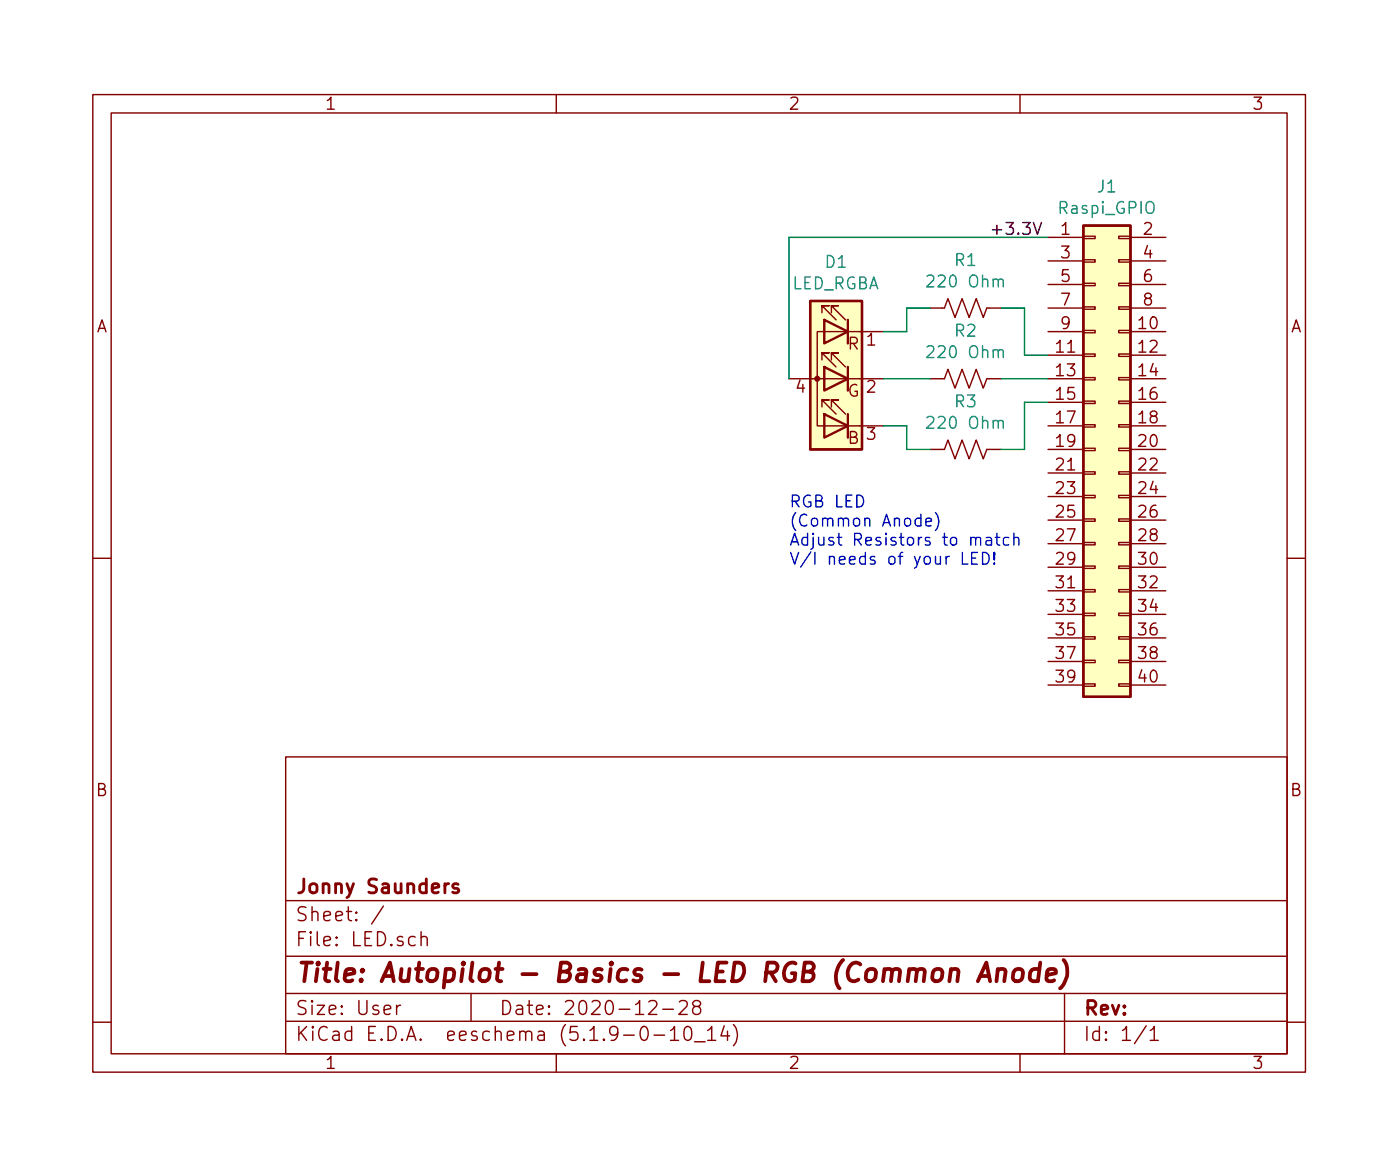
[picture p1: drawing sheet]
<svg xmlns="http://www.w3.org/2000/svg" width="151mm" height="126mm" viewBox="0 0 151 126" stroke-linecap="round" stroke-linejoin="round" font-family="sans-serif">
<g fill="none" stroke="#840000" stroke-width=".15">
<path d="M10 10.2h130.8v105.4h-130.8zM12 12.2h126.8v101.4h-126.8zM60 10.2v2M110 10.2v2M88.6 38.8v-.8h.8h-.8l1.6 1.6M88.6 33.7v-.7h.8h-.8l1.6 1.5M88.9 39.6v2.5zM88.9 39.6h.1M88.9 34.5v2.5zM88.9 34.5h.1M89.7 38.8v-.8h.7h-.7l1.5 1.6M89.7 33.7v-.7h.7h-.7l1.5 1.5"/>
<path d="M91.4 39.6v2.5M91.4 34.5v2.5M95.2 35.7h-7.1v10.2h7.1M100.3 33.2h1.6l.3-1 .8 2 .8-2 .7 2 .8-2 .7 2 .4-1h1.5M113 25.6h3.8M113 35.7h3.8M113 38.3h3.8M113 28.1h3.8M113 30.7h3.8M113 33.2h3.8M116.8 38.2h1.3v.2h-1.3zM116.8 35.6h1.3v.3h-1.3z"/>
<path d="M116.8 33.1h1.3v.2h-1.3zM116.8 30.5h1.3v.3h-1.3zM116.8 28h1.3v.3h-1.3zM116.8 25.5h1.3v.2h-1.3zM120.6 38.2h1.3v.2h-1.3zM120.6 35.6h1.3v.3h-1.3zM120.6 33.1h1.3v.2h-1.3zM120.6 30.5h1.3v.3h-1.3zM120.6 28h1.3v.3h-1.3zM120.6 25.5h1.3v.2h-1.3zM121.9 25.6h3.8M121.9 35.7h3.8"/>
<path d="M121.9 38.3h3.8M121.9 28.1h3.8M121.9 30.7h3.8M121.9 33.2h3.8M85.1 40.8h10.1M88.6 43.9v-.8h.8h-.8l1.6 1.5M89.7 43.9v-.8h.7h-.7l1.5 1.5M100.3 40.8h1.6l.3-1 .8 2 .8-2 .7 2 .8-2 .7 2 .4-1h1.5M100.3 48.4h1.6l.3-1 .8 2.1 .8-2.1 .7 2.1 .8-2.1 .7 2.1 .4-1.1h1.5M113 40.8h3.8M113 43.4h3.8M113 45.9h3.8"/>
<path d="M113 48.4h3.8M113 51h3.8M113 53.5h3.8M113 56.1h3.8M113 58.6h3.8M116.8 53.4h1.3v.3h-1.3zM116.8 55.9h1.3v.3h-1.3zM116.8 58.5h1.3v.2h-1.3zM116.8 50.9h1.3v.2h-1.3zM116.8 45.8h1.3v.2h-1.3zM116.8 43.2h1.3v.3h-1.3zM116.8 40.7h1.3v.3h-1.3z"/>
<path d="M116.8 48.3h1.3v.3h-1.3zM120.6 53.4h1.3v.3h-1.3zM120.6 55.9h1.3v.3h-1.3zM120.6 58.5h1.3v.2h-1.3zM120.6 50.9h1.3v.2h-1.3zM120.6 45.8h1.3v.2h-1.3zM120.6 43.2h1.3v.3h-1.3zM120.6 40.7h1.3v.3h-1.3zM120.6 48.3h1.3v.3h-1.3zM121.9 40.8h3.8M121.9 43.4h3.8M121.9 45.9h3.8"/>
<path d="M121.9 48.4h3.8M121.9 51h3.8M121.9 53.5h3.8M121.9 56.1h3.8M121.9 58.6h3.8M10 60.2h2M113 61.1h3.8M113 63.7h3.8M113 66.2h3.8M113 68.8h3.8M113 71.3h3.8M113 73.8h3.8"/>
<path d="M116.8 61h1.3v.3h-1.3zM116.8 63.6h1.3v.2h-1.3zM116.8 66.1h1.3v.3h-1.3zM116.8 68.6h1.3v.3h-1.3zM116.8 71.2h1.3v.2h-1.3zM116.8 73.7h1.3v.3h-1.3zM120.6 61h1.3v.3h-1.3zM120.6 63.6h1.3v.2h-1.3zM120.6 66.1h1.3v.3h-1.3zM120.6 68.6h1.3v.3h-1.3zM120.6 71.2h1.3v.2h-1.3zM120.6 73.7h1.3v.3h-1.3z"/>
<path d="M121.9 61.1h3.8M121.9 63.7h3.8M121.9 66.2h3.8M121.9 68.8h3.8M121.9 71.3h3.8M121.9 73.8h3.8M138.8 60.2h2M30.8 81.6h108v32h-108zM30.8 97.1h108M41.4 97.7l-1.3 1.9M10 110.2h2M30.8 110.1h108"/>
<path d="M30.8 107.1h108M30.8 103.1h108M42.8 108.4v1M43.2 108.4h-.3l-.1 .2M45.4 101.1a.41 .41 0 0 1 .7 .1v.7M45.4 100.4v1.5M50.8 107.1v3M60 113.6v2M70 108l.2-.1h.5a.4 .4 0 0 1 .1 .6l-.9 .9h.9M70.5 111.6h1.2M71.5 108.8h1.1M72.3 111.1l.3-.2 .1-.2v1.5"/>
<path d="M72.3 112.2h.9M73.3 108l.2-.1h.3a.41 .41 0 0 1 .3 .6l-.9 .9h.9M74 110.7a.37 .37 0 0 1 .5 .2 1.26 1.26 0 0 1-.1 1.2 .37 .37 0 0 1-.6-.2 1.3 1.3 0 0 1 .2-1.2zM74.9 112.3h1.1M75 108.5l-.3-.3 .1-.2 .2-.1a.47 .47 0 0 1 .6 .2 .35 .35 0 0 1-.3 .4h-.3a.48 .48 0 0 0-.2 .7 .48 .48 0 0 0 .8-.1l-.1-.5-.2-.1M76.3 111.1l.5-.4v1.5M76.3 112.2h.9M78.1 110.6l-.4 1.1h1M78.5 111.2v1M79.1 110.5a1.71 1.71 0 0 1 0 2.2M110 113.6v2M114.8 107.1v6.5"/>
<path d="M123.6 110.6l-1.2 1.9M124.1 111.1l.3-.2 .1-.2v1.5M124.1 112.2h.8M138.8 110.2h2"/>
</g>
<path d="M102.5 104.6a.6 .6 0 0 1 .8-.1l.1 .2-.1 1.1M105.5 105.8l.9-2 .4 2M105.7 105.2h1M107.6 104.6a.63 .63 0 0 1 .8-.1l.1 .2-.2 1.1M107.6 104.5l-.1 1.3M109.5 104.5a.51 .51 0 0 1 .8 .3v.6a.54 .54 0 0 1-.6 .4 .54 .54 0 0 1-.5-.4l.1-.6zM112.1 104.5a.68 .68 0 0 0-1 .3v.8l.3 .2h.4l.2-.1M112.2 103.8l-.3 2M112.9 105.1l1-.2-.1-.4h-.5h-.2l-.2 .2v1l.2 .1h.4l.2-.1M114.7 103.5a2.31 2.31 0 0 1-.4 3" fill="none" stroke="#840000" stroke-width=".41"/>
<path d="M49.4 95.3a.37 .37 0 0 0-.6 .2 .54 .54 0 0 0 .6 .3l.1 .2-.1 .2-.1 .1-.5-.1" fill="none" stroke="#840000" stroke-width=".3"/>
<g fill="#ffffc2" stroke="#ffffc2" stroke-width=".11">
<path d="M116.8 24.3h5.1v50.8h-5.1z"/>
<path d="M87.4 32.4h5.6v16h-5.6z"/>
</g>
<path d="M87.4 32.4h5.6v16h-5.6zM88.9 39.6l2.5 1.2-2.5 1.3zM88.9 34.5l2.5 1.2-2.5 1.3zM91.4 34.5v2.5M91.4 39.6v2.5M116.8 24.3h5.1v50.8h-5.1zM88.9 44.6l2.5 1.3-2.5 1.3zM91.4 44.6v2.6" fill="none" stroke="#840000" stroke-width=".25"/>
<circle cx="88.1" cy="40.8" r=".25" fill="#840000" stroke="#840000" stroke-width=".15"/>
<path d="M107.7 30.3a.31 .31 0 0 1 .5-.2v.8M107.7 37.9a.31 .31 0 0 1 .5-.1v.7M107.7 45.5a.31 .31 0 0 1 .5-.1v.8" fill="none" stroke="#008484" stroke-width=".15"/>
<path d="M100.3 33.2h-2.5v2.5h-2.6M107.9 33.2h2.6v5.1h2.5M113 25.6h-27.9v15.2M95.2 45.9h2.6v2.5h2.5M95.2 40.8h5.1M107.9 40.8h5.1M113 43.4h-2.5v5h-2.6" fill="none" stroke="#008400" stroke-width=".15"/>
<path d="M111.5 24l.4 1.3 .4-1.3" fill="none" stroke="#000" stroke-width=".15"/>
<g fill="none" stroke="#0000c2" stroke-width=".15">
<path d="M99.8 56.3l.7-.1-.1-.3h-.4l-.2 .1 .1 .7h.5M100.9 55.3a1.47 1.47 0 0 1 0 1.9M103.8 59.5v1.3h.6M105.2 58.1a.31 .31 0 0 1 .5-.1l.1 .8M105.4 59.5h-.6v1.3h.6M106 59.5a.65 .65 0 0 1 .7 .6 .65 .65 0 0 1-.5 .7h-.2zM106.4 58h.5v.1v.7M106.9 58.2l-.4 .1a.25 .25 0 0 0-.2 .2 .25 .25 0 0 0 .2 .3l.4-.1M107.2 59.5v.8l.1-.7-.1-.1v.1v.7M107.3 57.9h.5M107.5 57.5v1.1l.1 .1 .2 .1M108.8 58l-.4-.1-.2 .3v.3l.1 .2h.5"/>
<path d="M109.3 58.1a.3 .3 0 0 1 .6 0v.7M109.3 57.5v1.3M104.8 60.2h.4M107.2 60.7l.1 .1h-.1v-.1v.1"/>
</g>
<text font-size="2.8" fill="#840000" x="31.8" y="105.9">Title: Autopilot - Basics - LED RGB (Common Anode)</text>
<g font-size="2.1" fill="#840000">
<text x="31.8" y="99.3">Sheet: /</text>
<text x="31.8" y="96.3">Jonny Saunders</text>
<text x="31.8" y="102">File: LED.sch</text>
<text x="31.8" y="112.2">KiCad E.D.A. eeschema (5.1.9-0-10_14)</text>
<text x="31.8" y="109.4">Size: User</text>
<text x="53.8" y="109.4">Date: 2020-12-28</text>
<text x="116.8" y="109.4">Rev:</text>
<text x="116.8" y="112.2">Id: 1/1</text>
</g>
<g font-size="1.8" fill="#840000">
<text x="35" y="11.8">1</text>
<text x="85" y="11.8">2</text>
<text x="135" y="11.8">3</text>
<text x="114.5" y="25.3">1</text>
<text x="114.5" y="27.9">3</text>
<text x="123.3" y="25.3">2</text>
<text x="123.3" y="27.9">4</text>
<text x="10.4" y="35.8">A</text>
<text x="114.5" y="30.4">5</text>
<text x="114.5" y="33">7</text>
<text x="114.5" y="35.5">9</text>
<text x="122.9" y="35.5">10</text>
<text x="123.3" y="30.4">6</text>
<text x="123.3" y="33">8</text>
<text x="139.2" y="35.8">A</text>
<text x="91.4" y="37.7">R</text>
<text x="93.5" y="37.3">1</text>
<text x="114" y="38">11</text>
<text x="114" y="40.6">13</text>
<text x="122.9" y="38">12</text>
<text x="122.9" y="40.6">14</text>
<text x="85.9" y="42.4">4</text>
<text x="91.4" y="42.8">G</text>
<text x="91.4" y="47.9">B</text>
<text x="93.5" y="42.4">2</text>
<text x="93.5" y="47.4">3</text>
<text x="114" y="43.1">15</text>
<text x="114" y="45.7">17</text>
<text x="122.9" y="43.1">16</text>
<text x="122.9" y="45.7">18</text>
<text x="114" y="48.2">19</text>
<text x="114" y="50.7">21</text>
<text x="114" y="53.3">23</text>
<text x="122.9" y="48.2">20</text>
<text x="122.9" y="50.7">22</text>
<text x="122.9" y="53.3">24</text>
<text x="114" y="55.8">25</text>
<text x="114" y="58.4">27</text>
<text x="122.9" y="55.8">26</text>
<text x="122.9" y="58.4">28</text>
<text x="114" y="60.9">29</text>
<text x="114" y="63.4">31</text>
<text x="114" y="66">33</text>
<text x="122.9" y="60.9">30</text>
<text x="122.9" y="63.4">32</text>
<text x="122.9" y="66">34</text>
<text x="114" y="68.5">35</text>
<text x="114" y="71.1">37</text>
<text x="122.9" y="68.5">36</text>
<text x="122.9" y="71.1">38</text>
<text x="114" y="73.6">39</text>
<text x="122.9" y="73.6">40</text>
<text x="10.4" y="85.8">B</text>
<text x="139.2" y="85.8">B</text>
<text x="35" y="115.2">1</text>
<text x="85" y="115.2">2</text>
<text x="135" y="115.2">3</text>
</g>
<g font-size="1.8" fill="#008484">
<text x="114.3" y="23.1">Raspi_GPIO</text>
<text x="118.4" y="20.8">J1</text>
<text x="89.1" y="28.9">D1</text>
<text x="103" y="28.7">R1</text>
<text x="85.3" y="31.2">LED_RGBA</text>
<text x="100.4" y="31">220 Ohm</text>
<text x="100.4" y="38.6">220 Ohm</text>
<text x="103" y="36.3">R2</text>
<text x="100.4" y="46.2">220 Ohm</text>
<text x="103" y="43.9">R3</text>
</g>
<text font-size="1.8" x="106.7" y="25.3">+3.3V</text>
<g font-size="1.8" fill="#0000c2">
<text x="85.1" y="54.7">RGB LED</text>
<text x="85.1" y="56.8">(Common Anode)</text>
<text x="85.1" y="58.8">Adjust Resistors to match</text>
<text x="85.1" y="60.9">V/I needs of your LED!</text>
</g>
</svg>
